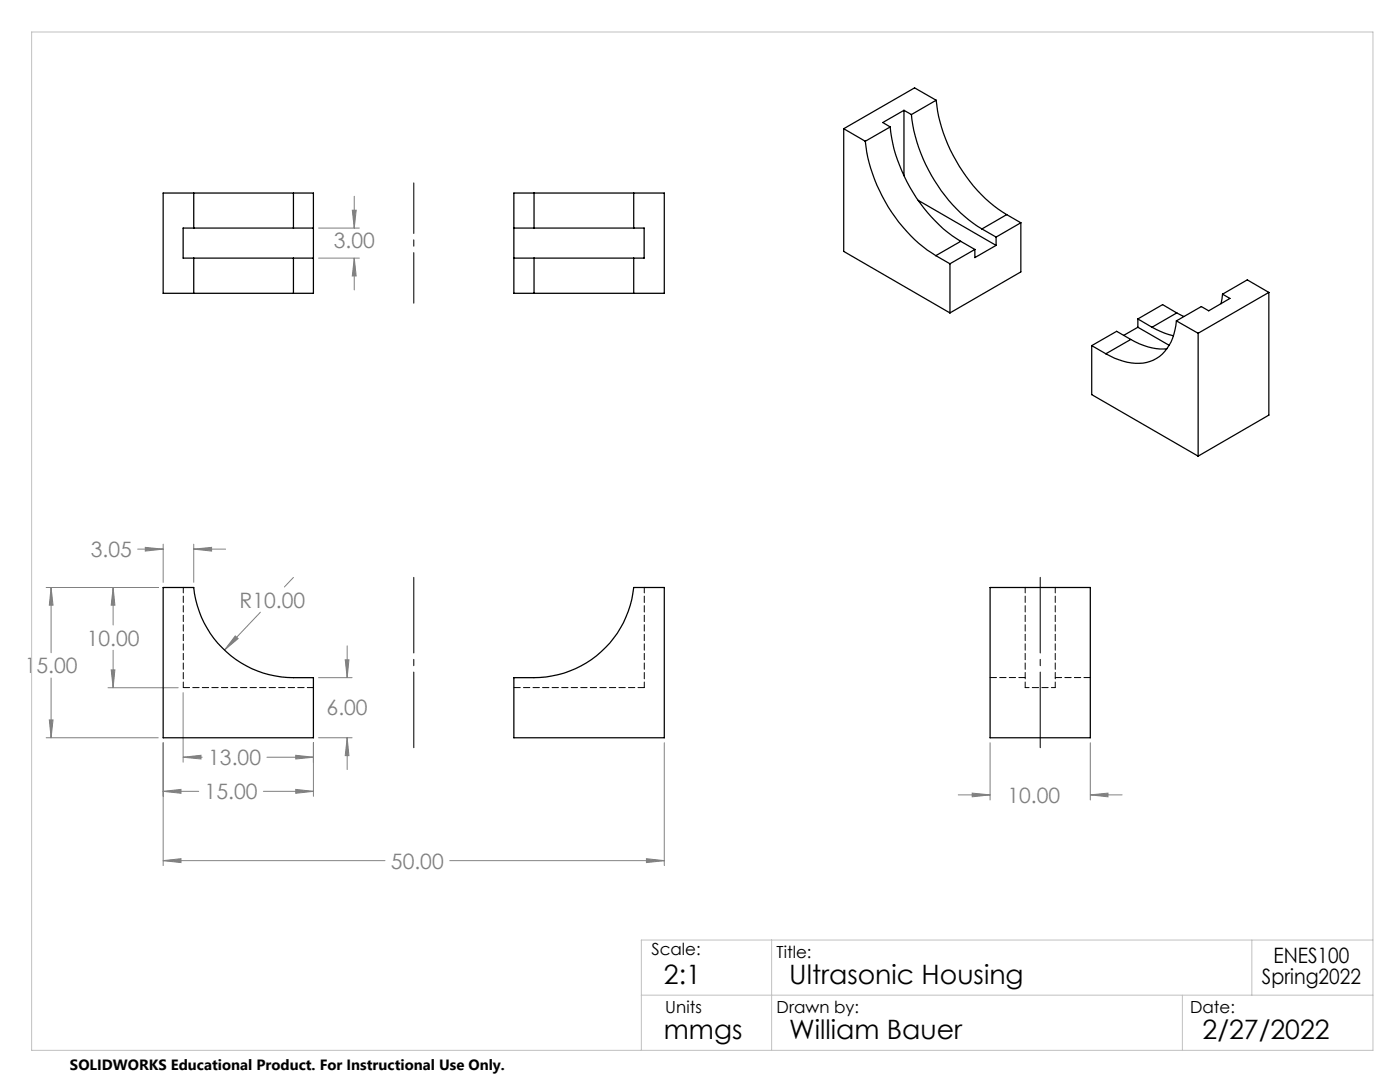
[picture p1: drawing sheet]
<svg xmlns="http://www.w3.org/2000/svg" width="279mm" height="216mm" viewBox="0 0 279 216" stroke-linecap="round" stroke-linejoin="round" font-family="sans-serif">
<g fill="none" stroke="#808080" stroke-width=".2">
<path d="M70.7 39.2v6.3M63.6 51.5h8.1M63.6 45.5h8.1M70.3 41.9h.8l-.4 3.6zM70.7 51.5l.4 3.6h-.8zM70.7 51.5v6.4M9.2 117.2h22.4M10.2 117.2l.4 3.6h-.8zM10.2 117.2v13M22.6 117.2l.3 3.6h-.7zM22.6 117.2v7.5M27.5 109.6h5.1"/>
<path d="M29 109.2l3.6 .4-3.6 .4zM32.6 108.6v7.6M38.7 109.6l3.5-.4v.8zM38.7 108.6v7.6M38.7 109.6h6.3M58.6 115.2l-1.8 1.9M10.2 135.3v11.9M21.6 137.2h14M22.2 133.7h.7l-.3 3.5zM22.6 129.8v7.4M36.5 138.2v13.9M47 126.9l.5 .5-2.7 2.3z"/>
<path d="M52 122.2l-7.2 7.5M63.6 135.2h6.7M68.9 131.7h.7l-.3 3.5zM69.3 128.9v6.3M9.2 147.2h22.4M9.8 143.7h.8l-.4 3.5zM32.6 157.9l3.5-.4v.8zM32.6 148.2v24.5M32.6 157.9h7.1M36.5 151.1l3.6-.4v.7zM36.5 151.1h3.9M52.6 157.9h9.9"/>
<path d="M53.3 151.1h9.2M59 157.5l3.5 .4-3.5 .4zM59 150.7l3.5 .4-3.5 .3zM62.5 148.2v10.7M63.6 147.2h6.7M69.3 147.2l.3 3.6h-.7zM69.3 147.2v6.4M132.6 148.2v24.5M191.2 158.6h6.4M194 158.3l3.6 .3-3.6 .4zM197.6 148.2v11.4M217.6 158.6l3.5-.3v.7z"/>
<path d="M217.6 148.2v11.4M217.6 158.6h6.3M32.6 171.7l3.5-.4v.8zM32.6 171.7h44.2M89.7 171.7h42.9M129 171.3l3.6 .4-3.6 .4z"/>
</g>
<path d="M82.6 115.2v34M207.6 115.2v34" fill="none" stroke="#000" stroke-width=".2" stroke-dasharray="15.2 1.3 1.3 1.3" stroke-dashoffset=".1"/>
<path d="M82.6 60.5v-24" fill="none" stroke="#000" stroke-width=".2" stroke-dasharray="15.2 1.3 1.3 1.3" stroke-dashoffset="5.1"/>
<path d="M6.3 6.4h267.7v203.2h-267.7zM128 198.6h146M154 187.6v22M236 198.6v11M249.8 187.6v11M274 187.6h-146v22" fill="none" stroke="#c0c0c0" stroke-width=".2"/>
<path d="M32.6 157.9l3.5-.4v.8zM59 157.5l3.5 .4-3.5 .4zM32.6 171.7l3.5-.4v.8zM129 171.3l3.6 .4-3.6 .4zM47 126.9l-2.2 2.8 2.7-2.3zM29 109.2l3.6 .4-3.6 .4zM38.7 109.6l3.5-.4v.8zM10.2 117.2l.4 3.6h-.8zM9.8 143.7h.8l-.4 3.5zM36.5 151.1l3.6-.4v.7zM59 150.7l3.5 .4-3.5 .3zM22.2 133.7h.7l-.3 3.5zM22.6 117.2l.3 3.6h-.7zM69.3 147.2l.3 3.6h-.7zM68.9 131.7h.7l-.3 3.5zM194 158.3l3.6 .3-3.6 .4zM217.6 158.6l3.5-.3v.7zM70.7 51.5l.4 3.6h-.8zM70.3 41.9h.8l-.4 3.6z" fill="#808080"/>
<g fill="none" stroke="#000" stroke-width=".25">
<path d="M38.7 38.5h19.9M38.7 38.5h-6.1v20h6.1M38.7 38.5v7M58.6 38.5h3.9v20h-3.9M58.6 38.5v7M106.6 38.5h19.9M106.6 38.5h-4v20h4M106.6 38.5v7M126.5 38.5h6.1v20h-6.1M126.5 38.5v7M168.4 25.7v24.5l21.2 12.2M168.4 25.7l4.3 2.5"/>
<path d="M172.7 28.2a31.6 31.6 0 0 0 14.1 22.8M177.7 25.3a31.7 31.7 0 0 0 13.2 22.3l.8 .6M177.7 25.3l-5 2.9M180.4 22v13.1M180.4 22l1.5 .9M180.4 22l-4.2 2.4 1.5 .9M181.9 22.9a31.9 31.9 0 0 0 13.2 22.3l.9 .5M183.2 40l15.6 9M186.8 20a32.1 32.1 0 0 0 13.3 22.3l.8 .5M186.8 20l-4.9 2.9M186.8 20l-4.3-2.5-14.1 8.2M38.7 45.5h19.9"/>
<path d="M38.7 58.5h19.9M38.7 51.5h19.9M38.7 51.5v7M38.7 45.5h-2.2v6h2.2M58.6 51.5v7M58.6 45.5h3.9M58.6 51.5h3.9M102.6 45.5h4M102.6 51.5h4M106.6 45.5h19.9M106.6 51.5h19.9M106.6 58.5h19.9"/>
<path d="M106.6 51.5v7M126.5 45.5h2.1v6h-2.1M126.5 51.5v7M186.8 51l2.8 1.6M189.6 52.6v9.8M191.7 48.2l-4.9 2.8M191.7 48.2l2.9 1.6M194.6 49.8l-5 2.8M196 45.7l2.8 1.6M198.8 47.3v1.7M198.8 49l-4.2 2.4v-1.6M200.9 42.8l-4.9 2.9"/>
<path d="M200.9 42.8l2.8 1.7M203.7 44.5l-4.9 2.8M203.7 44.5v9.8l-14.1 8.1M244 58.7l-.3 1.9M244 58.7l1.5 .8-4.3 2.5-1.5-.8-4.9 2.8M253.2 58.3l-14.1 8.2M253.2 58.3v24.5l-14.1 8.2M253.2 58.3l-4.3-2.5-4.9 2.9M217.9 69v9.7l21.2 12.3M217.9 69l2.8 1.6M225.7 67.7a12.3 12.3 0 0 0 7.2 1.9M225.7 67.7l-5 2.9"/>
<path d="M225.7 67.7l-2.9-1.6-4.9 2.9M227.1 65.3l6.2 3.6M227.1 63.6v1.7M227.1 63.6l2.8 1.7M227.1 65.3l-2.8 1.6M229.9 65.3l2.6 1.2 1.7 .5M234.8 64a9 9 0 0 1-4.6 7.9 9.8 9.8 0 0 1-8.6-.9l-.9-.4M234.8 64l4.3 2.5M234.8 62.4l1.5 .7M234.8 62.4l-4.9 2.9M234.8 62.4l-2.8-1.6-4.9 2.8M239.1 66.5v24.5"/>
<path d="M32.6 117.2h6.1a20.1 20.1 0 0 0 19.9 18h3.9v12h-29.9zM197.6 117.2h20v30h-20zM102.6 135.2a26.6 26.6 0 0 0 10-.9 20 20 0 0 0 13.9-17.1h6.1v30h-30z"/>
</g>
<path d="M36.6 137.2v-20M128.6 137.2v-20M204.6 137.2v-20M210.6 137.2v-20" fill="none" stroke="#000" stroke-width=".2" stroke-dasharray="1.3 .6" stroke-dashoffset=".2"/>
<path d="M36.6 137.2h26M102.6 137.2h26M204.6 135.2h-7M217.6 135.2h-7" fill="none" stroke="#000" stroke-width=".2" stroke-dasharray="1.3 .6"/>
<path d="M204.6 137.2h6" fill="none" stroke="#000" stroke-width=".2" stroke-dasharray="1.3 .6" stroke-dashoffset=".5"/>
<g font-size="5.3">
<text x="132.5" y="196.4">2:1</text>
<text x="157.5" y="196.4">Ultrasonic Housing</text>
<text x="132.5" y="207.4">mmgs</text>
<text x="157.5" y="207.4">William Bauer</text>
<text x="240" y="207.4">2/27/2022</text>
</g>
<g font-size="4.2" fill="#808080">
<text x="66.6" y="49.6">3.00</text>
<text x="18.1" y="111.2">3.05</text>
<text x="47.8" y="121.2">R10.00</text>
<text x="17.3" y="128.8">10.00</text>
<text x="4.9" y="134.3">15.00</text>
<text x="65.2" y="142.6">6.00</text>
<text x="41.6" y="152.7">13.00</text>
<text x="40.8" y="159.5">15.00</text>
<text x="201.1" y="160.2">10.00</text>
<text x="78" y="173.3">50.00</text>
</g>
<g font-size="4.2">
<text x="251.9" y="196.4">Spring2022</text>
<text x="254.2" y="192.2">ENES100</text>
</g>
<g font-size="3.3">
<text x="130" y="190.6">Scale:</text>
<text x="155" y="191.2">Title:</text>
<text x="132.8" y="202.2">Units</text>
<text x="155" y="202.2">Drawn by:</text>
<text x="237.5" y="202.2">Date:</text>
</g>
<text font-size="3" x="14" y="213.5">SOLIDWORKS Educational Product. For Instructional Use Only.</text>
</svg>
